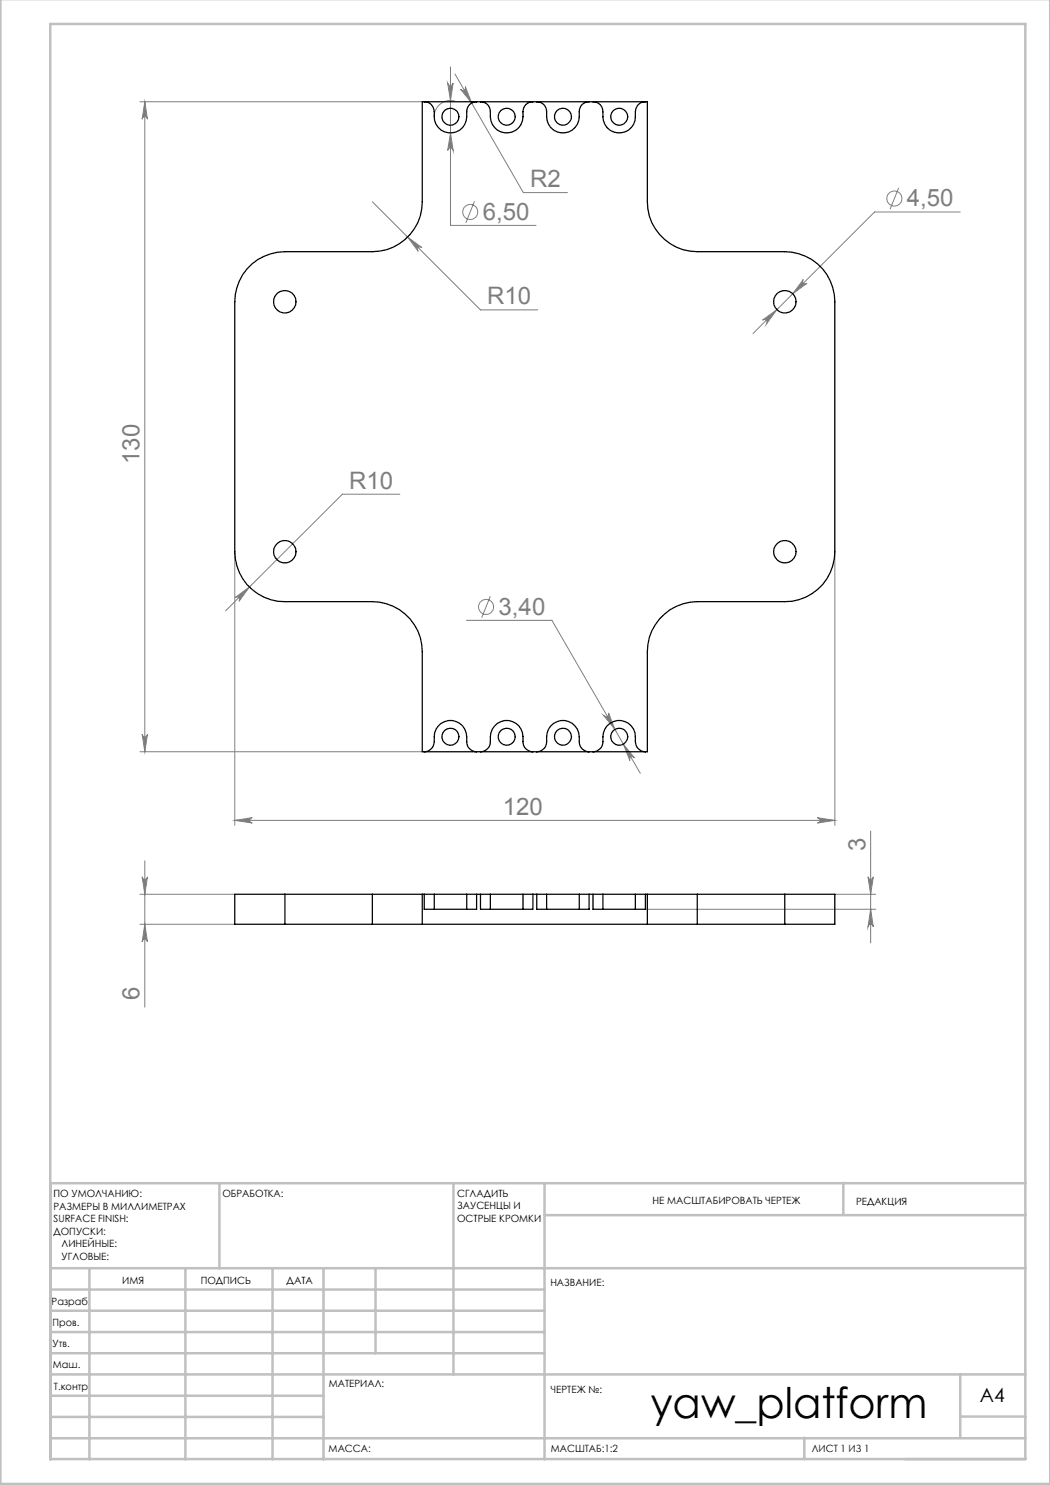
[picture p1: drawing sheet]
<svg xmlns="http://www.w3.org/2000/svg" width="210mm" height="297mm" viewBox="0 0 210 297" stroke-linecap="round" stroke-linejoin="round" font-family="sans-serif">
<g fill="none" stroke="#808080" stroke-width=".2">
<path d="M89.5 16.6a.55 .55 0 0 0 .6 .5 .55 .55 0 0 0 .5-.5l-.5 3.5zM90.1 13.4v31.7h17.1M91 14.8l13.7 23.7h8.8M92.1 17.8a.55 .55 0 0 0 .7 .2 .55 .55 0 0 0 .3-.7l1.2 3.3zM28 20.4h56.5M29 20.4v130M29 20.4l.5 3.4a.53 .53 0 0 0-.5-.5 .53 .53 0 0 0-.6 .5zM90.1 26.6l.5 3.5a.55 .55 0 0 0-.5-.5 .55 .55 0 0 0-.6 .5zM91.1 20.2a3.2 3.2 0 0 0-4.2 3.2M179.7 37.6l-1.7 4.2M74.5 40.4l21.6 21.6h11.5M81.5 47.4l2.9 2.1a.52 .52 0 0 0-.8 0 .52 .52 0 0 0 0 .8z"/>
<path d="M94.9 40.2l-1.7 4.4M160.7 55.9a.52 .52 0 0 0 0 .7 .52 .52 0 0 0 .7 .1l-2.9 2.1zM192.1 42.4h-17.2l-24.3 24.3M152.5 64l2.9-2.1-2.1 2.9a.55 .55 0 0 0 0-.7 .55 .55 0 0 0-.8-.1zM80 98.8h-11.5l-23.4 23.4M47 110.3v54.8M47 119.5l2.9-2.1-2.1 2.9a.54 .54 0 0 0 0-.8 .54 .54 0 0 0-.8 0zM98.1 119.2l-1.8 4.3M167 110.3v54.8M93.3 124.1h17.1l17.7 30.6M28 150.4h56.5M28.4 146.9a.53 .53 0 0 0 .6 .5 .53 .53 0 0 0 .5-.5l-.5 3.5z"/>
<path d="M120.8 143.1a.55 .55 0 0 0 .7 .2 .55 .55 0 0 0 .2-.7l1.3 3.3zM124.7 148.8l2.2 2.8a.53 .53 0 0 0-.7-.2 .53 .53 0 0 0-.2 .7zM28 178.9h19M28.4 175.4a.53 .53 0 0 0 .6 .5 .53 .53 0 0 0 .5-.5l-.5 3.5zM29 172.2v29.2M47 164.1l3.4-.6a.53 .53 0 0 0-.5 .6 .53 .53 0 0 0 .5 .5zM47 164.1h120M163.5 163.5l3.5 .6-3.5 .5a.53 .53 0 0 0 .5-.5 .53 .53 0 0 0-.5-.6zM167 178.9h8.2M173.6 175.4a.53 .53 0 0 0 .5 .5 .53 .53 0 0 0 .6-.5l-.6 3.5zM174.1 166.2v22.4M28 184.9h19"/>
<path d="M29 184.9l.5 3.5a.53 .53 0 0 0-.5-.6 .53 .53 0 0 0-.6 .6zM129.1 181.9h46.1M174.1 181.9l.6 3.5a.53 .53 0 0 0-.6-.6 .53 .53 0 0 0-.5 .6z"/>
<circle cx="178.9" cy="39.7" r="1.5"/>
<circle cx="94" cy="42.4" r="1.49"/>
<circle cx="97.2" cy="121.4" r="1.49"/>
</g>
<g fill="none" stroke="#c0c0c0" stroke-width=".5">
<path d="M.1 -.1v296.9h209.9v-296.9M10.1 4.8h195v287h-195zM43.9 236.6v17M90.7 236.6v38.3M108.9 236.6v55.3M168.7 236.6v6.3M205.1 236.6h-195v55.3M10.1 253.6h195M10.1 257.9h98.8M17.9 253.6v38.3M37.1 253.6v38.3M54.5 253.6v38.3"/>
<path d="M64.7 253.6v38.3M75.1 253.6v17M108.9 243h96.2M10.1 270.6h98.8M10.1 266.4h98.8M10.1 262.1h98.8M10.1 279.1h54.6M10.1 274.9h195M192.1 274.8v12.7M10.1 287.7h195M10.1 283.4h54.6M160.9 287.5v4.3"/>
<path d="M192.1 283.3h13"/>
</g>
<g fill="#808080">
<path d="M152.5 64a.55 .55 0 0 1 .8 .1 .55 .55 0 0 1 0 .7l2.1-2.9zM160.7 55.9l-2.2 2.9 2.9-2.1a.52 .52 0 0 1-.7-.1 .52 .52 0 0 1 0-.7zM124.7 148.8l1.3 3.3a.53 .53 0 0 1 .2-.7 .53 .53 0 0 1 .7 .2zM120.8 143.1l2.2 2.8-1.3-3.3a.55 .55 0 0 1-.2 .7 .55 .55 0 0 1-.7-.2zM47 119.5a.54 .54 0 0 1 .8 0 .54 .54 0 0 1 0 .8l2.1-2.9zM81.5 47.4l2.1 2.9a.52 .52 0 0 1 0-.8 .52 .52 0 0 1 .8 0zM89.5 16.6l.6 3.5 .5-3.5a.55 .55 0 0 1-.5 .5 .55 .55 0 0 1-.6-.5zM90.1 26.6l-.6 3.5a.55 .55 0 0 1 .6-.5 .55 .55 0 0 1 .5 .5zM92.1 17.8l2.2 2.8-1.2-3.3a.55 .55 0 0 1-.3 .7 .55 .55 0 0 1-.7-.2z"/>
<path d="M47 164.1l3.4-.6a.53 .53 0 0 0-.5 .6 .53 .53 0 0 0 .5 .5zM163.5 163.5l3.5 .6-3.5 .5a.53 .53 0 0 0 .5-.5 .53 .53 0 0 0-.5-.6z"/>
<path d="M29 20.4l.5 3.4a.53 .53 0 0 0-.5-.5 .53 .53 0 0 0-.6 .5zM28.4 146.9a.53 .53 0 0 0 .6 .5 .53 .53 0 0 0 .5-.5l-.5 3.5z"/>
<path d="M28.4 175.4a.53 .53 0 0 0 .6 .5 .53 .53 0 0 0 .5-.5l-.5 3.5zM29 184.9l.5 3.5a.53 .53 0 0 0-.5-.6 .53 .53 0 0 0-.6 .6zM173.6 175.4a.53 .53 0 0 0 .5 .5 .53 .53 0 0 0 .6-.5l-.6 3.5zM174.1 181.9l.6 3.5a.53 .53 0 0 0-.6-.6 .53 .53 0 0 0-.5 .6z"/>
</g>
<g fill="none" stroke="#000" stroke-width=".25">
<path d="M84.8 20.4a1.99 1.99 0 0 1 2.1 2 3.4 3.4 0 0 0 4.3 4 3.5 3.5 0 0 0 2.1-4 1.93 1.93 0 0 1 2-2M96.1 20.4a1.93 1.93 0 0 1 2 2 3.4 3.4 0 0 0 4.4 4 3.5 3.5 0 0 0 2.1-4 1.93 1.93 0 0 1 2-2M107.4 20.4a1.93 1.93 0 0 1 1.9 2 3.4 3.4 0 0 0 4.4 4 3.5 3.5 0 0 0 2.2-4 1.93 1.93 0 0 1 1.9-2M118.6 20.4a1.93 1.93 0 0 1 2 2 3.4 3.4 0 0 0 4.4 4 3.5 3.5 0 0 0 2.1-4 1.99 1.99 0 0 1 2-2M49.4 53.8a10.2 10.2 0 0 1 7.6-3.5h17.5a10 10 0 0 0 10-9.9v-20h45v20a10 10 0 0 0 10 9.9h17.5a10 10 0 0 1 10 10.1v49.9a9.9 9.9 0 0 1-10 10h-17.5a10.1 10.1 0 0 0-10 10v20.1h-45v-20.1a10 10 0 0 0-10-10h-17.5a10 10 0 0 1-10-10v-49.9a10.4 10.4 0 0 1 2.4-6.6zM84.8 150.4a2.05 2.05 0 0 0 2.1-2.1 3.4 3.4 0 0 1 4.3-4 3.5 3.5 0 0 1 2.1 4 1.99 1.99 0 0 0 2 2.1M96.1 150.4a1.99 1.99 0 0 0 2-2.1 3.4 3.4 0 0 1 4.4-4 3.5 3.5 0 0 1 2.1 4 1.99 1.99 0 0 0 2 2.1M107.4 150.4a1.99 1.99 0 0 0 1.9-2.1 3.4 3.4 0 0 1 4.4-4 3.5 3.5 0 0 1 2.2 4 1.99 1.99 0 0 0 1.9 2.1M118.6 150.4a1.99 1.99 0 0 0 2-2.1 3.4 3.4 0 0 1 4.4-4 3.5 3.5 0 0 1 2.1 4 2.05 2.05 0 0 0 2 2.1M57 178.9h-10v6h10M57 178.9h17.5M57 178.9v6"/>
<path d="M74.5 178.9h10M74.5 178.9v6M84.5 178.9v6M84.5 178.9h.3M84.8 178.9h2.1M84.8 178.9v3h10.5v-3M86.9 178.9h6.4M86.9 178.9v3M93.3 178.9h2M93.3 178.9v3M95.3 178.9h.8M96.1 178.9h2"/>
<path d="M96.1 178.9v3h10.5v-3M98.1 178.9h6.5M98.1 178.9v3M104.6 178.9h2M104.6 178.9v3M106.6 178.9h.8M107.4 178.9h1.9M107.4 178.9v3h10.4v-3M109.3 178.9h6.6M109.3 178.9v3M115.9 178.9h1.9M115.9 178.9v3"/>
<path d="M117.8 178.9h.8M118.6 178.9h2M118.6 178.9v3h10.5v-3M120.6 178.9h6.5M120.6 178.9v3M127.1 178.9h2M127.1 178.9v3M129.1 178.9h.4M129.5 178.9h10M129.5 178.9v6M139.5 178.9h17.5M139.5 178.9v6"/>
<path d="M157 178.9h10v6h-10M157 178.9v6M57 184.9h17.5M74.5 184.9h10M84.5 184.9h45M129.5 184.9h10M139.5 184.9h17.5"/>
<circle cx="90.1" cy="23.3" r="1.7"/>
<circle cx="101.3" cy="23.3" r="1.7"/>
<circle cx="112.6" cy="23.3" r="1.7"/>
<circle cx="123.9" cy="23.3" r="1.7"/>
<circle cx="57" cy="60.3" r="2.24"/>
<circle cx="157" cy="60.3" r="2.24"/>
<circle cx="57" cy="110.3" r="2.24"/>
<circle cx="157" cy="110.3" r="2.24"/>
<circle cx="90.1" cy="147.3" r="1.7"/>
<circle cx="101.3" cy="147.3" r="1.7"/>
<circle cx="112.6" cy="147.3" r="1.7"/>
<circle cx="123.9" cy="147.3" r="1.7"/>
</g>
<text font-size="8.5" x="130.1" y="283.5">yaw_platform</text>
<g font-size="4.8" fill="#808080">
<text x="106" y="37.4">R2</text>
<text x="181.4" y="41.3">4,50</text>
<text x="96.5" y="44">6,50</text>
<text x="97.4" y="60.9">R10</text>
<text x="27.9" y="92.8" transform="rotate(-90 27.9 92.8)">130</text>
<text x="69.8" y="97.7">R10</text>
<text x="99.7" y="123">3,40</text>
<text x="100.6" y="163">120</text>
<text x="173.1" y="170.2" transform="rotate(-90 173.1 170.2)">3</text>
<text x="27.9" y="200.1" transform="rotate(-90 27.9 200.1)">6</text>
</g>
<text font-size="3.9" x="196" y="280.4">A4</text>
<g font-size="2">
<text x="10.7" y="239.5">ПО УМОЛЧАНИЮ:</text>
<text x="44.5" y="239.5">ОБРАБОТКА:</text>
<text x="91.4" y="239.4">СГЛАДИТЬ</text>
<text x="10.7" y="242">РАЗМЕРЫ В МИЛЛИМЕТРАХ</text>
<text x="10.7" y="244.5">SURFACE FINISH:</text>
<text x="91.4" y="241.9">ЗАУСЕНЦЫ И</text>
<text x="91.4" y="244.4">ОСТРЫЕ КРОМКИ</text>
<text x="130.5" y="240.8">НЕ МАСШТАБИРОВАТЬ ЧЕРТЕЖ</text>
<text x="171.2" y="241">РЕДАКЦИЯ</text>
<text x="10.7" y="247">ДОПУСКИ:</text>
<text x="12.3" y="249.5">ЛИНЕЙНЫЕ:</text>
<text x="12.3" y="252">УГЛОВЫЕ:</text>
<text x="24.4" y="256.9">ИМЯ</text>
<text x="40.1" y="256.8">ПОДПИСЬ</text>
<text x="57.3" y="256.8">ДАТА</text>
<text x="110.1" y="257.1">НАЗВАНИЕ:</text>
<text x="10.3" y="260.9">Разраб.</text>
<text x="10.5" y="269.3">Утв.</text>
<text x="10.5" y="265.2">Пров.</text>
<text x="10.6" y="273.6">Маш.</text>
<text x="10.8" y="278">Т.контр</text>
<text x="65.8" y="277.4">МАТЕРИАЛ:</text>
<text x="110.2" y="278.5">ЧЕРТЕЖ №:</text>
<text x="65.7" y="290.4">МАССА:</text>
<text x="110.2" y="290.5">МАСШТАБ:1:2</text>
<text x="162.4" y="290.4">ЛИСТ 1 ИЗ 1</text>
</g>
</svg>
